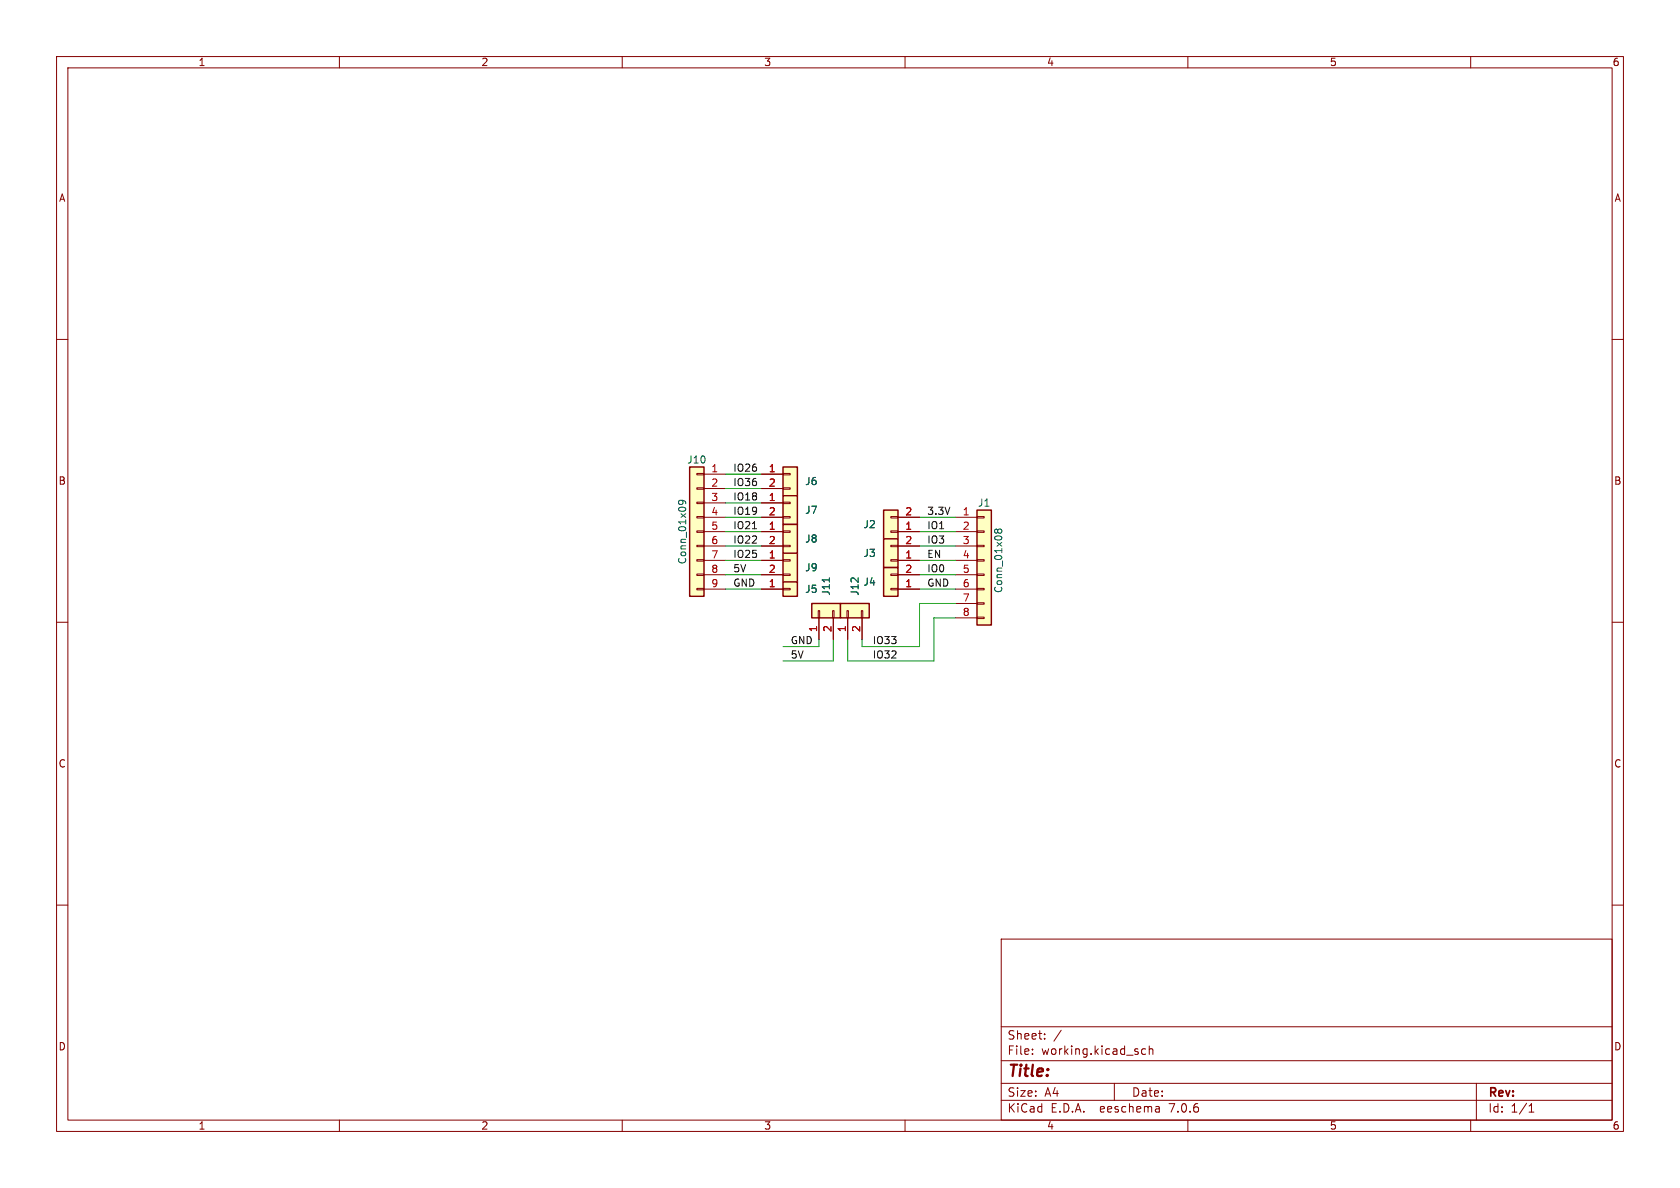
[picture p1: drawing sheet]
<svg xmlns="http://www.w3.org/2000/svg" width="297mm" height="210mm" viewBox="0 0 297 210" stroke-linecap="round" stroke-linejoin="round" font-family="sans-serif">
<g fill="none" stroke="#840000" stroke-width=".18">
<path d="M10 10h277v190h-277zM12 12h273v186h-273zM60 10v2M110 10v2M160 10v2M210 10v2M260 10v2M10 60h2M285 60h2M123.2 98.9h1.3v.3h-1.3zM123.2 96.4h1.3v.2h-1.3zM123.2 93.9h1.3v.2h-1.3z"/>
<path d="M123.2 91.3h1.3v.3h-1.3zM123.2 88.8h1.3v.2h-1.3zM123.2 86.2h1.3v.3h-1.3zM123.2 83.7h1.3v.2h-1.3zM124.5 94h3.8M124.5 91.4h3.8M124.5 83.8h3.8M124.5 86.4h3.8M124.5 99.1h3.8M124.5 96.5h3.8M124.5 88.9h3.8M134.6 94h3.8"/>
<path d="M134.6 91.4h3.8M134.6 83.8h3.8M134.6 86.4h3.8M134.6 99.1h3.8M134.6 96.5h3.8M134.6 88.9h3.8M138.4 86.2h1.3v.3h-1.3zM138.4 83.7h1.3v.2h-1.3zM138.4 98.9h1.3v.3h-1.3zM138.4 91.3h1.3v.3h-1.3zM138.4 88.8h1.3v.2h-1.3zM138.4 96.4h1.3v.2h-1.3z"/>
<path d="M138.4 93.9h1.3v.2h-1.3zM157.5 91.3h1.2v.3h-1.2zM157.5 93.9h1.2v.2h-1.2zM157.5 96.4h1.2v.2h-1.2zM157.5 98.9h1.2v.3h-1.2zM158.7 94h3.9M158.7 91.4h3.9M158.7 99.1h3.9M158.7 96.5h3.9M168.9 94h3.8M168.9 91.4h3.8M168.9 99.1h3.8"/>
<path d="M168.9 96.5h3.8M172.7 98.9h1.3v.3h-1.3zM172.7 96.4h1.3v.2h-1.3zM172.7 93.9h1.3v.2h-1.3zM172.7 91.3h1.3v.3h-1.3zM10 110h2M123.2 104h1.3v.3h-1.3zM123.2 101.5h1.3v.2h-1.3zM124.5 101.6h3.8M124.5 104.1h3.8M134.6 101.6h3.8M134.6 104.1h3.8"/>
<path d="M138.4 101.5h1.3v.2h-1.3zM138.4 104h1.3v.3h-1.3zM144.7 108h.2v1.2h-.2zM144.8 109.2v3.8M147.2 108h.2v1.2h-.2zM147.3 109.2v3.8M149.7 108h.3v1.2h-.3zM149.9 109.2v3.8M152.3 108h.2v1.2h-.2zM152.4 109.2v3.8M157.5 101.5h1.2v.2h-1.2zM157.5 104h1.2v.3h-1.2z"/>
<path d="M158.7 101.6h3.9M158.7 104.1h3.9M168.9 101.6h3.8M168.9 104.1h3.8M168.9 106.7h3.8M168.9 109.2h3.8M172.7 109.1h1.3v.2h-1.3zM172.7 106.6h1.3v.2h-1.3zM172.7 104h1.3v.3h-1.3zM172.7 101.5h1.3v.2h-1.3zM285 110h2M10 160h2"/>
<path d="M285 160h2M177 166h108v32h-108zM60 198v2M110 198v2M160 198v2M177 194.5h108M177 191.5h108M177 187.5h108M177 181.5h108M182.5 186.3v.1M182.5 185.5v.1M184.7 183.6v.1"/>
<path d="M184.7 182.8v.1M187.6 182.1l-1.3 2M197 191.5v3M202.5 185.5l-.4-.1-.3 .3v.4l.2 .2h.5M203.2 185.5l.2-.1 .3 .1 .1 .9M203.2 184.9v1.5M204.9 195.7l.1 .9M205 196.5l-.2 .1M205 196h-.2M210 198v2M260 198v2M261 191.5v6.5"/>
<path d="M270.3 196.6h.9M270.3 195.5l.4-.4v1.5"/>
</g>
<g fill="#ffffc2" stroke="#ffffc2" stroke-width=".18">
<path d="M156.2 90.2h2.5v5.1h-2.5z"/>
<path d="M138.4 82.6h2.6v5h-2.6z"/>
<path d="M143.5 106.7h5.1v2.5h-5.1z"/>
<path d="M138.4 97.8h2.6v5.1h-2.6z"/>
<path d="M156.2 95.3h2.5v5h-2.5z"/>
<path d="M138.4 102.9h2.6v2.5h-2.6z"/>
<path d="M138.4 87.6h2.6v5.1h-2.6z"/>
<path d="M148.6 106.7h5.1v2.5h-5.1z"/>
<path d="M156.2 100.3h2.5v5.1h-2.5z"/>
<path d="M138.4 92.7h2.6v5.1h-2.6z"/>
<path d="M121.9 82.6h2.6v22.8h-2.6z"/>
<path d="M172.7 90.2h2.6v20.3h-2.6z"/>
</g>
<path d="M121.9 82.6h2.6v22.8h-2.6zM138.4 82.6h2.6v5h-2.6zM138.4 97.8h2.6v5.1h-2.6zM138.4 87.6h2.6v5.1h-2.6zM138.4 92.7h2.6v5.1h-2.6zM156.2 90.2h2.5v5.1h-2.5zM156.2 95.3h2.5v5h-2.5zM172.7 90.2h2.6v20.3h-2.6zM138.4 102.9h2.6v2.5h-2.6zM143.5 106.7h5.1v2.5h-5.1zM148.6 106.7h5.1v2.5h-5.1zM156.2 100.3h2.5v5.1h-2.5z" fill="none" stroke="#840000" stroke-width=".25"/>
<path d="M120.5 88.4l.2 .3v.4l-.2 .1-.5-.1v-.4l.1-.2a.84 .84 0 0 1 1.1 .3v.3M176.4 93.8l-.3-.3-.3 .3v.2l.3 .3 .3-.3M176.4 93.8l.2-.3 .4 .1 .1 .2-.1 .3-.1 .2h-.3l-.2-.3M176.4 93.8v.2M146.6 102.2v.7" fill="none" stroke="#006464" stroke-width=".18"/>
<path d="M133 93.5h.8" fill="none" stroke="#0f0f0f" stroke-width=".18"/>
<g fill="none" stroke="#009600" stroke-width=".18">
<path d="M128.3 96.5h6.3M128.3 94h6.3M128.3 91.4h6.3M128.3 99.1h6.3M128.3 83.8h6.3M128.3 86.4h6.3M128.3 88.9h6.3M162.6 96.5h6.3M162.6 94h6.3M162.6 91.4h6.3M162.6 99.1h6.3M128.3 104.1h6.3"/>
<path d="M128.3 101.6h6.3M144.8 113v1.3h-6.4M147.3 113v3.8h-8.9M162.6 104.1h6.3M162.6 101.6h6.3M168.9 106.7h-6.3v7.6h-10.2v-1.3M168.9 109.2h-3.8v7.6h-15.2v-3.8"/>
</g>
<text font-size="2.8" fill="#840000" x="178" y="190.9">Title:</text>
<g font-size="2.1" fill="#840000">
<text x="178" y="184">Sheet:</text>
<text x="178" y="186.7">File:</text>
<text x="184.1" y="186.7">working.kicad_sch</text>
<text x="178" y="196.9">KiCad</text>
<text x="178" y="194.1">Size:</text>
<text x="184.7" y="194.1">A4</text>
<text x="185.7" y="196.9">E.D.A.</text>
<text x="194.6" y="196.9">eeschema</text>
<text x="200" y="194.1">Date:</text>
<text x="207" y="196.9">7.0.6</text>
<text x="263" y="194.3">Rev:</text>
<text x="263" y="196.9">Id:</text>
<text x="267.1" y="196.9">1/1</text>
</g>
<g font-size="1.8" fill="#840000">
<text x="35" y="11.9">1</text>
<text x="85" y="11.9">2</text>
<text x="135" y="11.9">3</text>
<text x="185" y="11.9">4</text>
<text x="235" y="11.9">5</text>
<text x="285" y="11.9">6</text>
<text x="10.3" y="35.9">A</text>
<text x="285.3" y="35.9">A</text>
<text x="10.3" y="85.9">B</text>
<text x="285.3" y="85.9">B</text>
<text x="10.3" y="135.9">C</text>
<text x="285.3" y="135.9">C</text>
<text x="10.3" y="185.9">D</text>
<text x="285.3" y="185.9">D</text>
<text x="35" y="199.9">1</text>
<text x="85" y="199.9">2</text>
<text x="135" y="199.9">3</text>
<text x="185" y="199.9">4</text>
<text x="235" y="199.9">5</text>
<text x="285" y="199.9">6</text>
</g>
<g font-size="1.8" fill="#006464">
<text x="121.4" y="82.1">J10</text>
<text x="142.2" y="86">J6</text>
<text x="172.8" y="89.8">J1</text>
<text x="142.2" y="91">J7</text>
<text x="152.6" y="93.6">J2</text>
<text x="121.5" y="99.9" transform="rotate(-90 121.5 99.9)">Conn_01x09</text>
<text x="142.2" y="101.2">J9</text>
<text x="142.2" y="96.1">J8</text>
<text x="152.6" y="98.7">J3</text>
<text x="142.2" y="105">J5</text>
<text x="146.9" y="105.4" transform="rotate(-90 146.9 105.4)">J11</text>
<text x="152" y="105.4" transform="rotate(-90 152 105.4)">J12</text>
<text x="152.6" y="103.7">J4</text>
<text x="177.4" y="104.9" transform="rotate(-90 177.4 104.9)">Conn_01x08</text>
</g>
<g font-size="1.8" fill="#a90000">
<text x="125.7" y="83.6">1</text>
<text x="135.8" y="83.6">1</text>
<text x="125.7" y="86.1">2</text>
<text x="125.7" y="88.6">3</text>
<text x="135.8" y="86.1">2</text>
<text x="135.8" y="88.6">1</text>
<text x="125.7" y="91.2">4</text>
<text x="125.7" y="93.7">5</text>
<text x="135.8" y="91.2">2</text>
<text x="135.8" y="93.7">1</text>
<text x="159.9" y="93.7">1</text>
<text x="159.9" y="91.2">2</text>
<text x="170.1" y="91.2">1</text>
<text x="170.1" y="93.7">2</text>
<text x="125.7" y="96.3">6</text>
<text x="125.7" y="98.8">7</text>
<text x="125.7" y="101.3">8</text>
<text x="135.8" y="98.8">1</text>
<text x="135.8" y="101.3">2</text>
<text x="135.8" y="96.3">2</text>
<text x="159.9" y="98.8">1</text>
<text x="159.9" y="96.3">2</text>
<text x="159.9" y="101.3">2</text>
<text x="170.1" y="96.3">3</text>
<text x="170.1" y="98.8">4</text>
<text x="170.1" y="101.3">5</text>
<text x="125.7" y="103.9">9</text>
<text x="135.8" y="103.9">1</text>
<text x="159.9" y="103.9">1</text>
<text x="170.1" y="103.9">6</text>
<text x="170.1" y="106.4">7</text>
<text x="144.5" y="111.8" transform="rotate(-90 144.5 111.8)">1</text>
<text x="147.1" y="111.8" transform="rotate(-90 147.1 111.8)">2</text>
<text x="149.6" y="111.8" transform="rotate(-90 149.6 111.8)">1</text>
<text x="152.1" y="111.8" transform="rotate(-90 152.1 111.8)">2</text>
<text x="170.1" y="109">8</text>
</g>
<g font-size="1.8" fill="#0f0f0f">
<text x="129.5" y="83.5">IO26</text>
<text x="129.5" y="88.6">IO18</text>
<text x="129.5" y="86">IO36</text>
<text x="129.5" y="93.6">IO21</text>
<text x="129.5" y="91.1">IO19</text>
<text x="163.8" y="93.6">IO1</text>
<text x="163.8" y="91.1">3.3V</text>
<text x="129.5" y="98.7">IO25</text>
<text x="129.5" y="96.2">IO22</text>
<text x="129.5" y="101.3">5V</text>
<text x="163.8" y="98.7">EN</text>
<text x="163.8" y="101.3">IO0</text>
<text x="163.8" y="96.2">IO3</text>
<text x="129.5" y="103.8">GND</text>
<text x="163.8" y="103.8">GND</text>
<text x="139.7" y="114">GND</text>
<text x="154.2" y="114">IO33</text>
<text x="139.7" y="116.5">5V</text>
<text x="154.2" y="116.5">IO32</text>
</g>
</svg>
